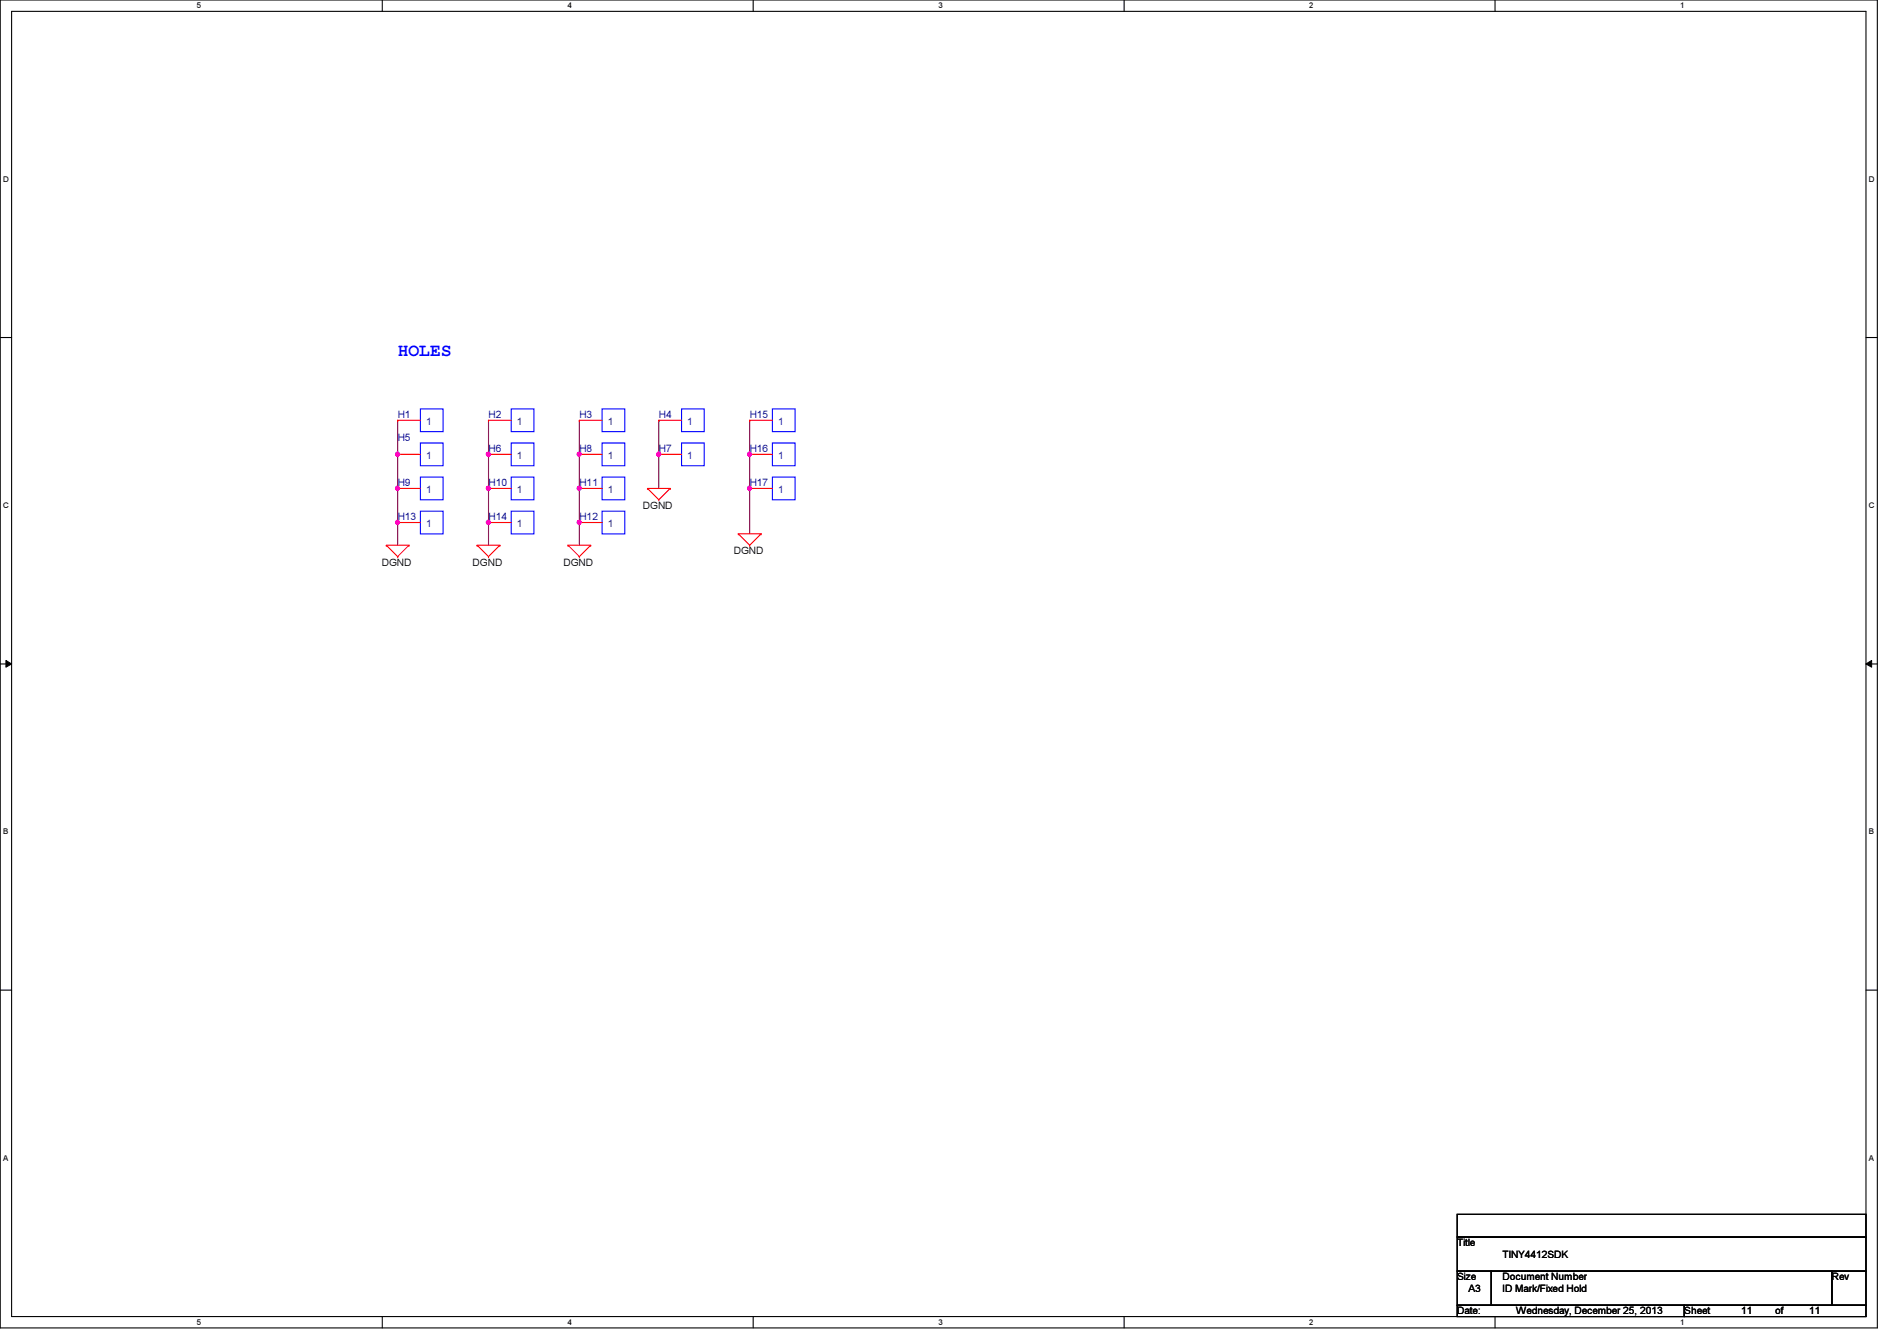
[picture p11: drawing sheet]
<svg xmlns="http://www.w3.org/2000/svg" width="297mm" height="210mm" viewBox="0 0 297 210" stroke-linecap="round" stroke-linejoin="round" font-family="sans-serif">
<path d="M0 0h294v207.9h-294zM1.8 1.8h290.4v204.3h-290.4z" fill="none" stroke="#000" stroke-width=".17"/>
<g fill="#fff">
<path d="M30.8 .2h.7v1.4h-.7z"/>
<path d="M30.8 206.2h.7v1.4h-.7z"/>
</g>
<path d="M59.9 0v1.8M59.9 206.1v1.8" fill="none" stroke="#000" stroke-width=".17"/>
<g fill="#fff">
<path d="M88.9 .2h.6v1.4h-.6z"/>
<path d="M88.9 206.2h.6v1.4h-.6z"/>
</g>
<path d="M117.9 0v1.8M117.9 206.1v1.8" fill="none" stroke="#000" stroke-width=".17"/>
<g fill="#fff">
<path d="M146.9 .2h.7v1.4h-.7z"/>
<path d="M146.9 206.2h.7v1.4h-.7z"/>
</g>
<path d="M176 0v1.8M176 206.1v1.8" fill="none" stroke="#000" stroke-width=".17"/>
<g fill="#fff">
<path d="M205 .2h.7v1.4h-.7z"/>
<path d="M205 206.2h.7v1.4h-.7z"/>
</g>
<path d="M234.1 0v1.8M234.1 206.1v1.8" fill="none" stroke="#000" stroke-width=".17"/>
<g fill="#fff">
<path d="M263.1 .2h.7v1.4h-.7z"/>
<path d="M263.1 206.2h.7v1.4h-.7z"/>
<path d="M.5 27.3h.9v1.4h-.9z"/>
<path d="M292.6 27.3h.9v1.4h-.9z"/>
<path d="M.5 78.4h.9v1.4h-.9z"/>
<path d="M292.6 78.4h.9v1.4h-.9z"/>
</g>
<path d="M0 52.8h1.8M292.2 52.8h1.8" fill="none" stroke="#000" stroke-width=".17"/>
<g fill="#fff">
<path d="M.5 129.5h.8v1.4h-.8z"/>
<path d="M292.6 129.5h.9v1.4h-.9z"/>
</g>
<path d="M0 103.9h1.8M292.2 103.9h1.8" fill="none" stroke="#000" stroke-width=".17"/>
<path d="M.9 103.4l.9 .5-.9 .5zM292.2 103.9l.9-.5v1z" fill="#000"/>
<path d="M.9 103.4l.9 .5-.9 .5zM292.2 103.9l.9-.5v1z" fill="none" stroke="#000" stroke-width=".16"/>
<g fill="#fff">
<path d="M.5 180.5h.8v1.4h-.8z"/>
<path d="M292.6 180.5h.9v1.4h-.9z"/>
</g>
<path d="M0 155h1.8M292.2 155h1.8" fill="none" stroke="#000" stroke-width=".17"/>
<path d="M76.5 76.5h.1M76.5 76.5v5.3M103.2 71.1h.1M103.2 71.1v5.4" fill="none" stroke="#800040" stroke-width=".17"/>
<circle cx="76.5" cy="81.8" r=".32" fill="#f0f"/>
<circle cx="76.5" cy="81.8" r=".32" fill="none" stroke="#f0f" stroke-width=".17"/>
<circle cx="76.5" cy="76.4" r=".32" fill="#f0f"/>
<circle cx="76.5" cy="76.4" r=".32" fill="none" stroke="#f0f" stroke-width=".17"/>
<path d="M90.7 76.5h.1M90.7 76.5v5.3" fill="none" stroke="#800040" stroke-width=".17"/>
<circle cx="90.7" cy="81.8" r=".32" fill="#f0f"/>
<circle cx="90.7" cy="81.8" r=".32" fill="none" stroke="#f0f" stroke-width=".17"/>
<circle cx="90.7" cy="76.4" r=".32" fill="#f0f"/>
<circle cx="90.7" cy="76.4" r=".32" fill="none" stroke="#f0f" stroke-width=".17"/>
<path d="M103.2 65.8h.1M103.2 65.8v5.3" fill="none" stroke="#800040" stroke-width=".17"/>
<circle cx="103.1" cy="71.1" r=".32" fill="#f0f"/>
<circle cx="103.1" cy="71.1" r=".32" fill="none" stroke="#f0f" stroke-width=".17"/>
<path d="M62.3 76.5h.1M62.3 76.5v5.3" fill="none" stroke="#800040" stroke-width=".17"/>
<circle cx="62.2" cy="81.8" r=".32" fill="#f0f"/>
<circle cx="62.2" cy="81.8" r=".32" fill="none" stroke="#f0f" stroke-width=".17"/>
<circle cx="62.2" cy="76.4" r=".32" fill="#f0f"/>
<circle cx="62.2" cy="76.4" r=".32" fill="none" stroke="#f0f" stroke-width=".17"/>
<path d="M90.7 65.8h.1M90.7 65.8v5.3" fill="none" stroke="#800040" stroke-width=".17"/>
<circle cx="90.7" cy="71.1" r=".32" fill="#f0f"/>
<circle cx="90.7" cy="71.1" r=".32" fill="none" stroke="#f0f" stroke-width=".17"/>
<path d="M76.5 71.1h.1M76.5 65.8h.1M76.5 65.8v10.7M76.5 81.8h.1M76.5 81.8v3.5" fill="none" stroke="#800040" stroke-width=".17"/>
<circle cx="76.5" cy="71.1" r=".32" fill="#f0f"/>
<circle cx="76.5" cy="71.1" r=".32" fill="none" stroke="#f0f" stroke-width=".17"/>
<path d="M62.3 71.1h.1M62.3 65.8h.1M62.3 65.8v10.7M62.3 81.8h.1M62.3 81.8v3.5" fill="none" stroke="#800040" stroke-width=".17"/>
<circle cx="62.2" cy="71.1" r=".32" fill="#f0f"/>
<circle cx="62.2" cy="71.1" r=".32" fill="none" stroke="#f0f" stroke-width=".17"/>
<path d="M90.7 71.1h.1M90.7 71.1v5.4M117.4 65.8h.1M117.4 65.8v5.3M90.7 81.8h.1M90.7 81.8v3.5" fill="none" stroke="#800040" stroke-width=".17"/>
<circle cx="117.4" cy="71.1" r=".32" fill="#f0f"/>
<circle cx="117.4" cy="71.1" r=".32" fill="none" stroke="#f0f" stroke-width=".17"/>
<path d="M117.4 76.5h.1M117.4 76.5v7.1" fill="none" stroke="#800040" stroke-width=".17"/>
<circle cx="117.4" cy="76.4" r=".32" fill="#f0f"/>
<circle cx="117.4" cy="76.4" r=".32" fill="none" stroke="#f0f" stroke-width=".17"/>
<path d="M117.4 71.1h.1M117.4 71.1v5.4" fill="none" stroke="#800040" stroke-width=".17"/>
<g fill="none" stroke="#f00" stroke-width=".17">
<path d="M62.3 71.1h.1M62.3 76.5h.1M62.3 65.8h.1M62.3 76.5h3.5M62.3 71.1h3.5M62.3 65.8h3.5M76.5 65.8h.1M76.5 71.1h.1M76.5 76.5h.1M76.5 76.5h3.5M76.5 71.1h3.5M76.5 65.8h3.5"/>
<path d="M90.7 76.5h.1M90.7 71.1h.1M90.7 65.8h.1M90.7 76.5h3.6M90.7 71.1h3.6M90.7 65.8h3.6M101.4 76.5h.1M101.4 76.5h3.5M101.4 76.5l1.8 1.7M103.2 78.2h.1M103.2 65.8h.1M103.2 71.1h.1"/>
<path d="M103.2 71.1h3.5M103.2 65.8h3.5M104.9 76.5h.1M104.9 76.5l-1.7 1.7M117.4 71.1h.1M117.4 65.8h.1M117.4 76.5h.1M117.4 76.5h3.5M117.4 71.1h3.5M117.4 65.8h3.5M60.5 85.3h.1M60.5 85.3h3.5"/>
<path d="M60.5 85.3l1.8 1.8M62.3 87.1h.1M62.3 81.8h.1M62.3 81.8h3.5M64 85.3h.1M64 85.3l-1.7 1.8M74.7 85.3h.1M74.7 85.3h3.6M74.7 85.3l1.8 1.8M76.5 87.1h.1M76.5 81.8h.1M76.5 81.8h3.5"/>
<path d="M78.3 85.3h.1M78.3 85.3l-1.8 1.8M88.9 85.3h.1M88.9 85.3h3.6M88.9 85.3l1.8 1.8M90.7 87.1h.1M90.7 81.8h.1M90.7 81.8h3.6M92.5 85.3h.1M92.5 85.3l-1.8 1.8M115.6 83.6h.1M115.6 83.6h3.6"/>
<path d="M115.6 83.6l1.8 1.7M117.4 85.3h.1M119.2 83.6h.1M119.2 83.6l-1.8 1.7"/>
</g>
<path d="M228.2 190.1h64v3.5h-64zM228.2 193.6h64v5.4h-64zM228.2 199h5.3v5.3h-5.3zM233.5 199h53.3v5.3h-53.3zM286.8 199h5.4v5.3h-5.4zM228.2 204.3h35.5v1.8h-35.5zM263.7 204.3h28.5v1.8h-28.5z" fill="none" stroke="#000" stroke-width=".17"/>
<g fill="none" stroke="#00f" stroke-width=".17">
<path d="M65.8 69.3h3.6v3.6h-3.6zM65.8 74.7h3.6v3.5h-3.6zM65.8 64h3.6v3.6h-3.6zM80 64h3.6v3.6h-3.6zM80 69.3h3.6v3.6h-3.6zM80 74.7h3.6v3.5h-3.6zM94.3 74.7h3.5v3.5h-3.5zM94.3 69.3h3.5v3.6h-3.5zM94.3 64h3.5v3.6h-3.5zM106.7 64h3.6v3.6h-3.6zM106.7 69.3h3.6v3.6h-3.6zM120.9 69.3h3.6v3.6h-3.6z"/>
<path d="M120.9 64h3.6v3.6h-3.6zM120.9 74.7h3.6v3.5h-3.6zM65.8 80h3.6v3.6h-3.6zM80 80h3.6v3.6h-3.6zM94.3 80h3.5v3.6h-3.5z"/>
</g>
<circle cx="76.5" cy="81.8" r=".32" fill="#f0f"/>
<circle cx="76.5" cy="81.8" r=".32" fill="none" stroke="#f0f" stroke-width=".17"/>
<circle cx="76.5" cy="76.4" r=".32" fill="#f0f"/>
<circle cx="76.5" cy="76.4" r=".32" fill="none" stroke="#f0f" stroke-width=".17"/>
<circle cx="90.7" cy="81.8" r=".32" fill="#f0f"/>
<circle cx="90.7" cy="81.8" r=".32" fill="none" stroke="#f0f" stroke-width=".17"/>
<circle cx="90.7" cy="76.4" r=".32" fill="#f0f"/>
<circle cx="90.7" cy="76.4" r=".32" fill="none" stroke="#f0f" stroke-width=".17"/>
<circle cx="103.1" cy="71.1" r=".32" fill="#f0f"/>
<circle cx="103.1" cy="71.1" r=".32" fill="none" stroke="#f0f" stroke-width=".17"/>
<circle cx="62.2" cy="81.8" r=".32" fill="#f0f"/>
<circle cx="62.2" cy="81.8" r=".32" fill="none" stroke="#f0f" stroke-width=".17"/>
<circle cx="62.2" cy="76.4" r=".32" fill="#f0f"/>
<circle cx="62.2" cy="76.4" r=".32" fill="none" stroke="#f0f" stroke-width=".17"/>
<circle cx="90.7" cy="71.1" r=".32" fill="#f0f"/>
<circle cx="90.7" cy="71.1" r=".32" fill="none" stroke="#f0f" stroke-width=".17"/>
<circle cx="76.5" cy="71.1" r=".32" fill="#f0f"/>
<circle cx="76.5" cy="71.1" r=".32" fill="none" stroke="#f0f" stroke-width=".17"/>
<circle cx="62.2" cy="71.1" r=".32" fill="#f0f"/>
<circle cx="62.2" cy="71.1" r=".32" fill="none" stroke="#f0f" stroke-width=".17"/>
<circle cx="117.4" cy="71.1" r=".32" fill="#f0f"/>
<circle cx="117.4" cy="71.1" r=".32" fill="none" stroke="#f0f" stroke-width=".17"/>
<circle cx="117.4" cy="76.4" r=".32" fill="#f0f"/>
<circle cx="117.4" cy="76.4" r=".32" fill="none" stroke="#f0f" stroke-width=".17"/>
<text font-size="2.8" fill="#00f" x="62.3" y="55.7">HOLES</text>
<g font-size="1.6" fill="#000080">
<text x="62.3" y="65.4">H1</text>
<text x="76.5" y="65.4">H2</text>
<text x="90.7" y="65.4">H3</text>
<text x="103.2" y="65.4">H4</text>
<text x="117.4" y="65.4">H15</text>
<text x="62.3" y="69">H5</text>
<text x="76.5" y="70.8">H6</text>
<text x="90.7" y="70.8">H8</text>
<text x="103.2" y="70.8">H7</text>
<text x="117.4" y="70.8">H16</text>
<text x="62.3" y="76.1">H9</text>
<text x="76.5" y="76.1">H10</text>
<text x="90.7" y="76.1">H11</text>
<text x="117.4" y="76.1">H17</text>
<text x="62.3" y="81.4">H13</text>
<text x="76.5" y="81.4">H14</text>
<text x="90.7" y="81.4">H12</text>
</g>
<g font-size="1.6" fill="#004080">
<text x="66.7" y="71.8">1</text>
<text x="66.7" y="66.5">1</text>
<text x="80.9" y="66.5">1</text>
<text x="80.9" y="71.8">1</text>
<text x="95.2" y="71.8">1</text>
<text x="95.2" y="66.5">1</text>
<text x="107.6" y="66.5">1</text>
<text x="107.6" y="71.8">1</text>
<text x="121.8" y="71.8">1</text>
<text x="121.8" y="66.5">1</text>
<text x="66.7" y="77.2">1</text>
<text x="80.9" y="77.2">1</text>
<text x="95.2" y="77.2">1</text>
<text x="121.8" y="77.2">1</text>
<text x="66.7" y="82.5">1</text>
<text x="80.9" y="82.5">1</text>
<text x="95.2" y="82.5">1</text>
</g>
<g font-size="1.6">
<text x="100.7" y="79.7">DGND</text>
<text x="59.8" y="88.6">DGND</text>
<text x="74" y="88.6">DGND</text>
<text x="88.2" y="88.6">DGND</text>
<text x="114.9" y="86.8">DGND</text>
<text x="228.2" y="195.1">Title</text>
<text x="235.3" y="196.8">TINY4412SDK</text>
<text x="228.2" y="200.4">Size</text>
<text x="230" y="202.2">A3</text>
<text x="235.3" y="202.2">ID Mark/Fixed Hold</text>
<text x="235.3" y="200.4">Document Number</text>
<text x="286.8" y="200.4">Rev</text>
<text x="228.2" y="205.7">Date:</text>
<text x="237.4" y="205.7">Wednesday, December 25, 2013</text>
<text x="263.7" y="205.7">Sheet</text>
<text x="272.6" y="205.7">11</text>
<text x="278" y="205.7">of</text>
<text x="283.3" y="205.7">11</text>
</g>
<g font-size="1.3">
<text x="30.8" y="1.3">5</text>
<text x="88.9" y="1.3">4</text>
<text x="146.9" y="1.3">3</text>
<text x="205" y="1.3">2</text>
<text x="263.1" y="1.3">1</text>
<text x=".5" y="28.4">D</text>
<text x="292.6" y="28.4">D</text>
<text x=".5" y="79.5">C</text>
<text x="292.6" y="79.5">C</text>
<text x=".5" y="130.6">B</text>
<text x="292.6" y="130.6">B</text>
<text x=".5" y="181.7">A</text>
<text x="292.6" y="181.7">A</text>
<text x="30.8" y="207.4">5</text>
<text x="88.9" y="207.4">4</text>
<text x="146.9" y="207.4">3</text>
<text x="205" y="207.4">2</text>
<text x="263.1" y="207.4">1</text>
</g>
</svg>
